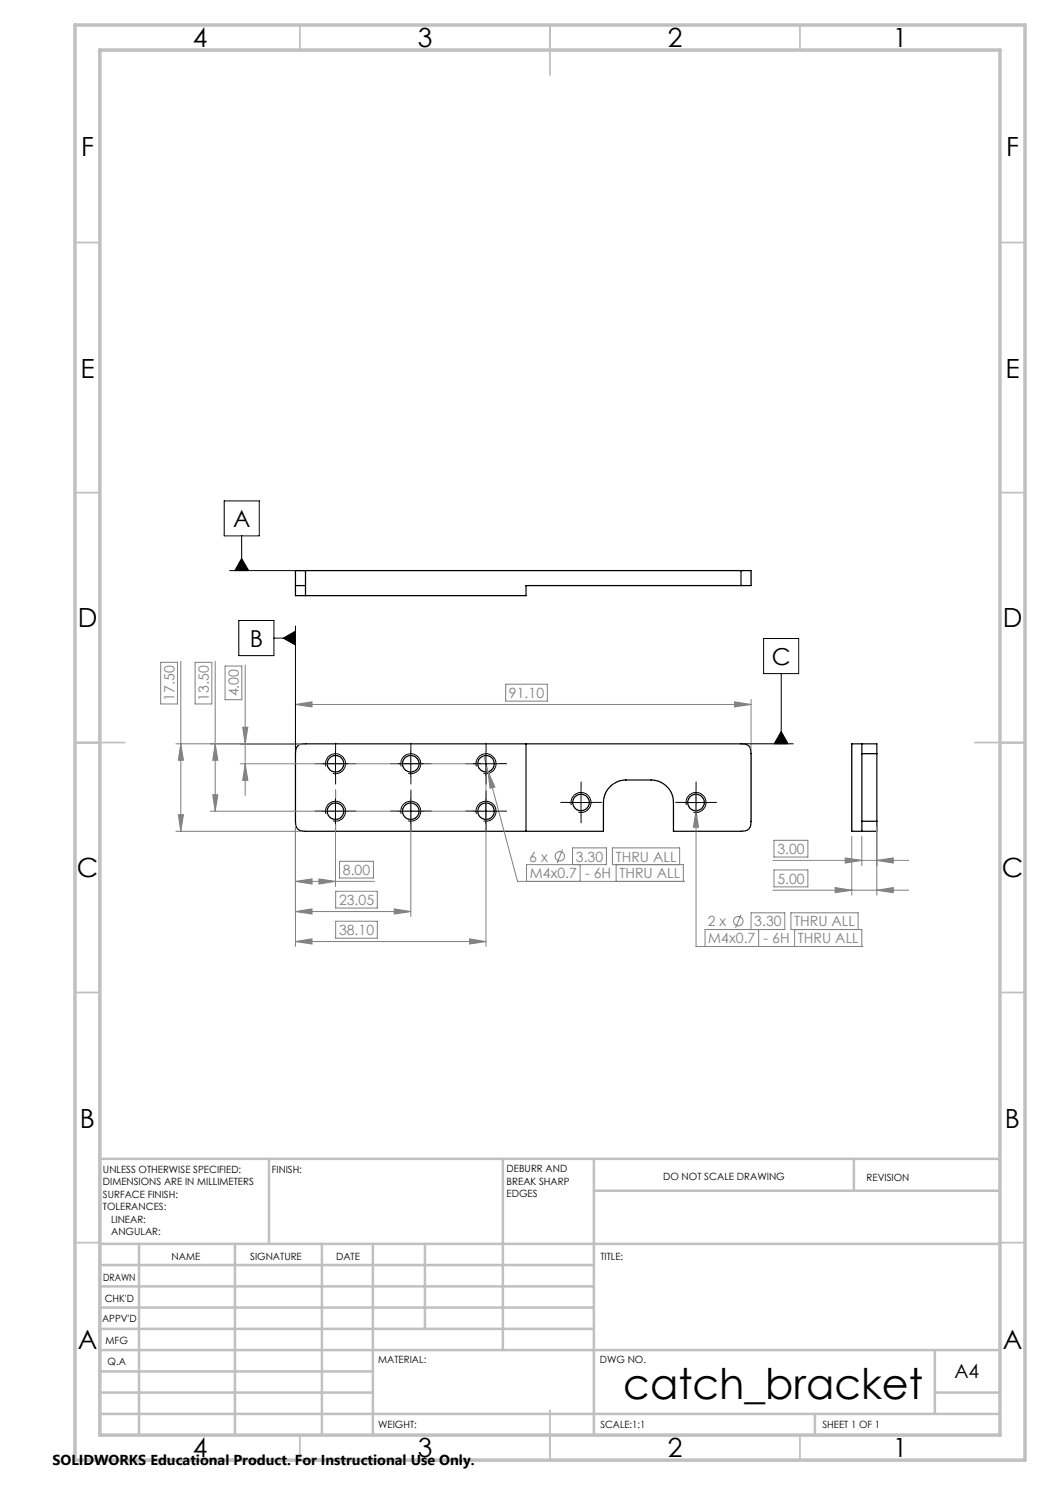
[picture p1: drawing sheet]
<svg xmlns="http://www.w3.org/2000/svg" width="210mm" height="297mm" viewBox="0 0 210 297" stroke-linecap="round" stroke-linejoin="round" font-family="sans-serif">
<g fill="none" stroke="#000" stroke-width=".25">
<path d="M59.1 117.1h2M61.1 114.1h-2v5h2M61.1 114.1v5M61.1 114.1h87.1M148.2 114.1h2v3h-2M148.2 117.1h-43v2h-44.1M148.2 114.1v3M59.5 149.2l.8-.4h.8h87.1a1.66 1.66 0 0 1 2 1.9v13.5a1.69 1.69 0 0 1-2 2.1h-13.5v-5.8a4.5 4.5 0 0 0-4.5-4.5h-5a4.5 4.5 0 0 0-4.5 4.5v5.8h-59.6a1.69 1.69 0 0 1-2-2.1v-13.5l.1-.8zM105.2 148.8v17.5M172.4 148.8v1.9M172.4 150.7h3M172.4 150.7v13.5"/>
<path d="M175.4 150.7v-1.9h-5v17.5h5v-2.1M175.4 150.7v13.5M172.4 164.2v2.1M172.4 164.2h3"/>
<circle cx="67.1" cy="152.8" r="1.66"/>
<circle cx="82.1" cy="152.7" r="1.65"/>
<circle cx="97.2" cy="152.7" r="1.65"/>
<circle cx="67.1" cy="162.2" r="1.66"/>
<circle cx="82.1" cy="162.2" r="1.65"/>
<circle cx="97.2" cy="162.2" r="1.65"/>
<circle cx="116.2" cy="160.5" r="1.66"/>
<circle cx="139.2" cy="160.5" r="1.66"/>
</g>
<g fill="none" stroke="#808080" stroke-width=".2">
<path d="M32.1 132.5h3.4v8.3h-3.4zM36.2 132.3v34M39 132.5h3.4v8.3h-3.4zM43 132.3v29.9M45 133.2h3.4v6.7h-3.4zM49 133v26.1M59.1 139.9v9.9M101.1 136.8h8.4v3.4h-8.4zM150.2 139.9v9.9M35.2 148.8h24.9M36.2 148.8l.5 3.2h-1zM42.5 159h1.1l-.6 3.2z"/>
<path d="M43 148.8l.6 3.2h-1.1zM48 152.7h48.2M48.5 145.4h1.1l-.6 3.4zM49 152.7l.6 3.4h-1.1zM59.1 140.9h91.1M59.1 140.9l3.3-.5v1zM67.1 157.9v19.4M82.2 157.9v25.4M96.8 151.2l.8 3.1M97.2 153.7v35.6M97.6 154.3l5.9 22h33.4M97.6 154.3l1.4 3.1-1 .3z"/>
<path d="M139.2 158.9v30.4h33.4M146.9 140.4l3.3 .5-3.3 .5zM35.2 166.3h24.9M35.7 162.9h1l-.5 3.4zM42.1 162.2h54.1M59.1 176.3h15.8M59.1 165.2v24.1M59.1 176.3l3.3-.5v1zM63.8 175.8l3.3 .5-3.3 .5zM67.1 178.3h8.4v3.3h-8.4zM67.9 172.3h6.8v3.3h-6.8zM112.5 169.9l-1.1 2.7"/>
<path d="M114.5 172.9v-3.3h6.8v3.3h-16v3.4M116 172.9v3.4M123.2 172.9v3.4M135.9 172.9v-3.3h-13.4v3.3h14.2v3.4M139.2 162.1l.5 3.3h-1zM154.6 172.1h27.1M154.6 178h27.1M154.8 168.1h6.8v3.3h-6.8zM154.8 174h6.8v3.4h-6.8zM167 177.5l3.4 .5-3.4 .5zM169.1 171.6l3.3 .5-3.3 .5zM170.4 167.2v11.8"/>
<path d="M172.4 167.2v5.9M175.4 165.2v13.8M175.4 172.1l3.2-.5v1zM175.4 178l3.2-.5v1zM59.1 182.3h23.1M59.1 188.3h38.1M59.1 182.3l3.3-.5v1zM59.1 188.3l3.3-.5v1zM67.1 184.3h8.4v3.3h-8.4zM78.8 181.8l3.4 .5-3.4 .5zM93.9 187.8l3.3 .5-3.3 .5zM148.2 182.9l-1.1 2.7"/>
<path d="M150.2 185.9v-3.3h6.8v3.3h-16v3.4M151.7 185.9v3.4M158.9 185.9v3.4M171.6 185.9v-3.3h-13.4v3.3h14.2v3.4"/>
<circle cx="112" cy="171.3" r=".93"/>
<circle cx="147.7" cy="184.2" r=".94"/>
</g>
<g fill="none" stroke="#000" stroke-width=".2">
<path d="M44.8 100.2h7.1v7h-7.1zM45.9 114.1h15.2M48.3 111.7l1.4 2.4h-2.7zM48.3 107.2v6.9M47.8 124.1h7v7h-7zM54.8 127.6h4.3M56.7 127.6l2.4-1.4v2.8zM59.1 125.2v25.5M152.7 127.7h7v7h-7zM156.2 134.7v14.1M64.6 152.7h5M65.2 153.3a2 2 0 0 1 1.7-2.5 2 2 0 0 1 2.2 2.1 2 2 0 0 1-2.5 1.8"/>
<path d="M67.1 150.2v5.1M67.1 159.7v5M79.7 152.7h5M80.2 153.3a2 2 0 0 1 1.8-2.5 2 2 0 0 1 2.2 2.1 2 2 0 0 1-2.6 1.8M82.2 150.2v5.1M82.2 159.7v5M94.7 152.7h5M95.3 153.3a1.99 1.99 0 0 1 1.7-2.5 1.99 1.99 0 0 1 2.2 2.1 1.99 1.99 0 0 1-2.5 1.8M97.2 150.2v5.1M97.2 159.7v5M116.2 158v5M139.2 158v5"/>
<path d="M148.2 148.8h10.4M156.2 146.3l1.4 2.5h-2.8zM64.6 162.2h5M65.2 162.8a2 2 0 0 1 1.7-2.6 2 2 0 0 1 2.2 2.2 2 2 0 0 1-2.5 1.8M79.7 162.2h5M80.2 162.8a2 2 0 0 1 1.8-2.6 2 2 0 0 1 2.2 2.2 2 2 0 0 1-2.6 1.8M94.7 162.2h5M95.3 162.8a1.99 1.99 0 0 1 1.7-2.5 1.99 1.99 0 0 1 2.2 2.1 1.99 1.99 0 0 1-2.5 1.8M113.7 160.5h5M114.3 161a1.99 1.99 0 0 1 1.7-2.5 1.99 1.99 0 0 1 2.2 2.2 1.99 1.99 0 0 1-2.5 1.7M136.7 160.5h5M137.3 161a1.99 1.99 0 0 1 1.7-2.5 1.99 1.99 0 0 1 2.2 2.2 1.99 1.99 0 0 1-2.5 1.7"/>
</g>
<g fill="none" stroke="#000" stroke-width=".2" stroke-dasharray="15.2 1.3 1.3 1.3" stroke-linecap="butt">
<path d="M64.6 152.7h-1.6M67.1 159.7v-1.6M67.1 150.2v-1.6M67.1 155.2v1.7M69.6 152.7h1.7M79.7 152.7h-1.7M82.2 159.7v-1.6M82.2 150.2v-1.6M82.2 155.2v1.7M84.7 152.7h1.6M94.7 152.7h-1.6M97.2 159.7v-1.6"/>
<path d="M97.2 150.2v-1.6M97.2 155.2v1.7M99.7 152.7h1.7M116.2 158v-1.7M139.2 158v-1.7M64.6 162.2h-1.6M67.1 164.7v1.7M69.6 162.2h1.7M79.7 162.2h-1.7M82.2 164.7v1.7M84.7 162.2h1.6M94.7 162.2h-1.6"/>
<path d="M97.2 164.7v1.7M99.7 162.2h1.7M113.7 160.5h-1.6M116.2 163v1.6M118.7 160.5h1.7M136.7 160.5h-1.6M139.2 163v1.6M141.7 160.5h1.7"/>
</g>
<g fill="none" stroke="#c0c0c0" stroke-width=".35">
<path d="M60 5v5M110 5v10M160 5v5M15 48.5h5M200 48.5h5M15 98.5h5M200 98.5h5M15 148.5h10M195 148.5h10M15 198.5h5M200 198.5h5M15 248.5h5"/>
<path d="M200 248.5h5M60 287v5M110 282v10M160 287v5"/>
</g>
<g fill="none" stroke="#c0c0c0" stroke-width=".5">
<path d="M53.8 231.8v17M100.6 231.8v38.2M118.8 231.8v55.2M118.8 238.2h81.2M170.8 231.8v6.4M200 231.8h-180v55.2M20 248.8h180M20 257.3h98.8M20 253h98.8M27.8 248.8v38.2M47 248.8v38.2M64.4 248.8v38.2"/>
<path d="M74.6 248.8v38.2M85 248.8v17M20 265.8h98.8M20 261.5h98.8M20 278.5h54.6M20 274.3h54.6M20 270h180M187 278.5h13M187 270v12.8M20 282.8h180M163 282.8v4.2"/>
</g>
<path d="M15 5h190v287h-190zM20 10h180v277h-180z" fill="none" stroke="#c0c0c0" stroke-width=".7"/>
<path d="M48.3 111.7l1.4 2.4h-2.7z" fill="#000"/>
<g fill="#808080">
<path d="M97.6 154.3l.4 3.4 1-.3zM59.1 140.9l3.3-.5v1zM146.9 140.4l3.3 .5-3.3 .5zM139.2 162.1l-.5 3.3h1zM59.1 176.3l3.3-.5v1zM63.8 175.8l3.3 .5-3.3 .5zM59.1 182.3l3.3-.5v1zM78.8 181.8l3.4 .5-3.4 .5zM59.1 188.3l3.3-.5v1zM93.9 187.8l3.3 .5-3.3 .5z"/>
<path d="M36.2 148.8l.5 3.2h-1zM35.7 162.9h1l-.5 3.4zM48.5 145.4h1.1l-.6 3.4zM49 152.7l.6 3.4h-1.1zM43 148.8l.6 3.2h-1.1zM42.5 159h1.1l-.6 3.2z"/>
</g>
<path d="M56.7 127.6l2.4 1.4v-2.8zM156.2 146.3l1.4 2.5h-2.8z" fill="#000"/>
<path d="M175.4 172.1l3.2-.5v1zM169.1 171.6l3.3 .5-3.3 .5zM175.4 178l3.2-.5v1zM167 177.5l3.4 .5-3.4 .5z" fill="#808080"/>
<text font-size="8.5" x="124.6" y="279.7">catch_bracket</text>
<g font-size="5.3">
<text x="38.5" y="9.5">4</text>
<text x="83.5" y="9.5">3</text>
<text x="133.6" y="9.5">2</text>
<text x="178.6" y="9.5">1</text>
<text x="16.2" y="31.2">F</text>
<text x="201.2" y="31.2">F</text>
<text x="16.1" y="75.5">E</text>
<text x="201.1" y="75.5">E</text>
<text x="15.5" y="125.5">D</text>
<text x="200.5" y="125.5">D</text>
<text x="15.4" y="175.5">C</text>
<text x="200.4" y="175.5">C</text>
<text x="16" y="225.5">B</text>
<text x="201" y="225.5">B</text>
<text x="15.5" y="269.7">A</text>
<text x="200.5" y="269.7">A</text>
<text x="38.5" y="291.5">4</text>
<text x="83.5" y="291.5">3</text>
<text x="133.6" y="291.5">2</text>
<text x="178.6" y="291.5">1</text>
</g>
<g font-size="4.7">
<text x="46.6" y="105.4">A</text>
<text x="50" y="129.4">B</text>
<text x="154.4" y="133">C</text>
</g>
<text font-size="3.9" x="190.9" y="275.5">A4</text>
<text font-size="2.9" x="10.5" y="292.9">SOLIDWORKS Educational Product. For Instructional Use Only.</text>
<g font-size="2.8" fill="#808080">
<text x="34.9" y="140.1" transform="rotate(-90 34.9 140.1)">17.50</text>
<text x="41.8" y="140.1" transform="rotate(-90 41.8 140.1)">13.50</text>
<text x="47.8" y="139.3" transform="rotate(-90 47.8 139.3)">4.00</text>
<text x="101.8" y="139.6">91.10</text>
<text x="105.9" y="172.3">6 x</text>
<text x="115.2" y="172.3">3.30</text>
<text x="123.1" y="172.3">THRU ALL</text>
<text x="155.5" y="170.8">3.00</text>
<text x="68.6" y="175">8.00</text>
<text x="106" y="175.7">M4x0.7</text>
<text x="117" y="175.7">- 6H</text>
<text x="123.9" y="175.7">THRU ALL</text>
<text x="155.5" y="176.7">5.00</text>
<text x="67.8" y="181">23.05</text>
<text x="141.5" y="185.3">2 x</text>
<text x="150.9" y="185.3">3.30</text>
<text x="158.8" y="185.3">THRU ALL</text>
<text x="67.8" y="187">38.10</text>
<text x="141.7" y="188.7">M4x0.7</text>
<text x="152.7" y="188.7">- 6H</text>
<text x="159.6" y="188.7">THRU ALL</text>
</g>
<g font-size="2">
<text x="20.6" y="234.6">UNLESS OTHERWISE SPECIFIED:</text>
<text x="20.6" y="237.1">DIMENSIONS ARE IN MILLIMETERS</text>
<text x="20.6" y="239.6">SURFACE FINISH:</text>
<text x="54.4" y="234.6">FINISH:</text>
<text x="101.3" y="234.5">DEBURR AND</text>
<text x="101.3" y="237">BREAK SHARP</text>
<text x="101.3" y="239.5">EDGES</text>
<text x="132.6" y="236">DO NOT SCALE DRAWING</text>
<text x="173.3" y="236.2">REVISION</text>
<text x="20.6" y="242.1">TOLERANCES:</text>
<text x="22.2" y="244.6">LINEAR:</text>
<text x="22.2" y="247.1">ANGULAR:</text>
<text x="34.3" y="252">NAME</text>
<text x="50" y="251.9">SIGNATURE</text>
<text x="67.2" y="251.9">DATE</text>
<text x="120.1" y="251.9">TITLE:</text>
<text x="20.6" y="256.1">DRAWN</text>
<text x="20.9" y="260.3">CHK'D</text>
<text x="20.4" y="264.4">APPV'D</text>
<text x="21.1" y="268.8">MFG</text>
<text x="21.5" y="273">Q.A</text>
<text x="75.6" y="272.5">MATERIAL:</text>
<text x="120" y="272.5">DWG NO.</text>
<text x="75.6" y="285.5">WEIGHT:</text>
<text x="120.1" y="285.6">SCALE:1:1</text>
<text x="164.5" y="285.6">SHEET 1 OF 1</text>
</g>
</svg>
